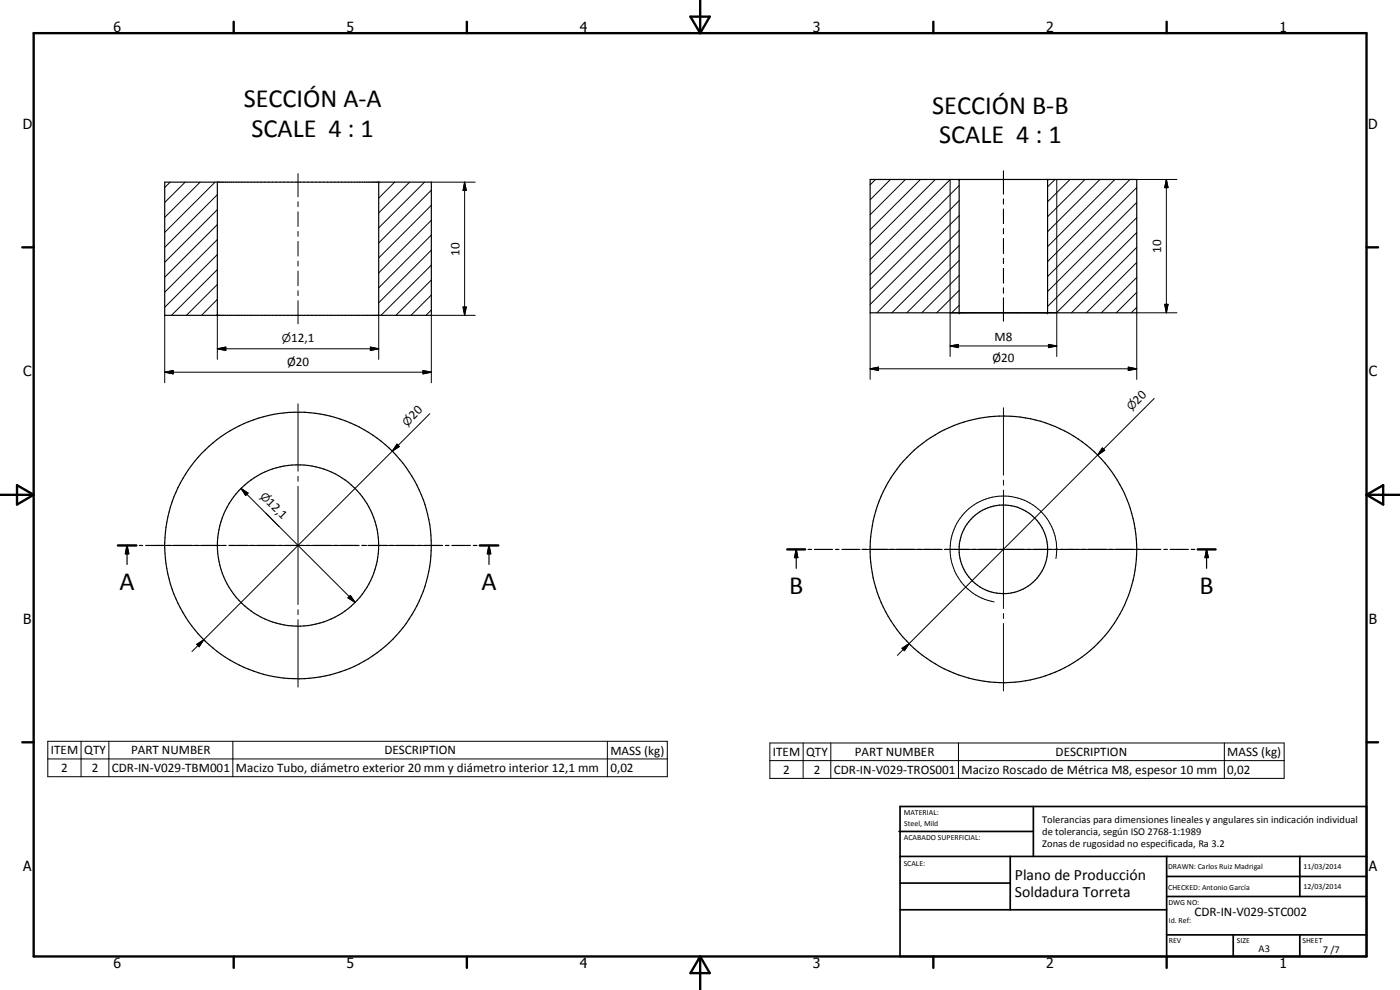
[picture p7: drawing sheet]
<svg xmlns="http://www.w3.org/2000/svg" width="420mm" height="297mm" viewBox="0 0 420 297" stroke-linecap="round" stroke-linejoin="round" font-family="sans-serif">
<g fill="none" stroke="#000" stroke-width=".35">
<path d="M49.4 54.7h80v39.9h-80zM65.2 54.7v39.9M113.7 54.7v39.9M261.1 53.8h80.1v40.1h-80.1zM287.9 53.8v40.1M314.4 53.8v40.1M35.4 163.7h5.5M38.1 163.7l.5 2.5h-1zM38.1 163.7v5.7M41.8 163.7h1M43.7 163.7h5.6M50.2 163.7h1"/>
<path d="M52.1 163.7h5.5M58.5 163.7h1.1M60.4 163.7h5.6M66.9 163.7h1M68.8 163.7h5.5M75.2 163.7h1.1M77.1 163.7h5.6M83.6 163.7h1M85.5 163.7h5.5M91.9 163.7h1.1M93.8 163.7h5.6M100.3 163.7h1"/>
<path d="M102.2 163.7h5.6M108.6 163.7h1.1M110.6 163.7h5.5M117 163.7h1.1M118.9 163.7h5.6M125.3 163.7h1.1M127.3 163.7h5.5M133.7 163.7h1.1M135.6 163.7h5.6M142.1 163.7h1M144 163.7h5.6M146.8 163.7l.5 2.5h-1z"/>
<path d="M146.8 163.7v5.7M236.3 164.8h5.3M239 164.8l.4 2.5h-.9zM239 164.8v5.7M242.5 164.8h1.1M244.4 164.8h5.4M250.7 164.8h1.1M252.7 164.8h5.4M258.9 164.8h1.1M260.9 164.8h5.4M267.2 164.8h1M269.1 164.8h5.4"/>
<path d="M275.4 164.8h1M277.3 164.8h5.4M283.6 164.8h1M285.5 164.8h5.4M291.8 164.8h1.1M293.7 164.8h5.4M300 164.8h1.1M302 164.8h5.4M308.2 164.8h1.1M310.2 164.8h5.3M316.4 164.8h1.1M318.3 164.8h5.5"/>
<path d="M324.6 164.8h1.1M326.6 164.8h5.4M332.9 164.8h1M334.8 164.8h5.4M341.1 164.8h1M343 164.8h5.4M349.3 164.8h1M351.2 164.8h5.4M357.5 164.8h1.1M359.4 164.8h5.4M362.1 164.8l.5 2.5h-1zM362.1 164.8v5.7"/>
<circle cx="89.4" cy="163.6" r="40"/>
<circle cx="89.4" cy="163.7" r="24.2"/>
<circle cx="301.1" cy="164.8" r="13.3"/>
<circle cx="301.1" cy="164.8" r="40"/>
</g>
<g fill="none" stroke="#000" stroke-width=".3">
<path d="M51.1 54.7l-1.7 1.6M55.6 54.7l-6.2 6M60.1 54.7l-10.7 10.5M64.5 54.7l-15.1 15M65.2 58.4l-15.8 15.8M89.4 52.1v7M113.9 54.7l-.2 .2M118.4 54.7l-4.7 4.7M122.9 54.7l-9.2 9.2M127.4 54.7l-13.7 13.7M129.4 57.1l-15.7 15.8M129.4 54.7h13.2"/>
<path d="M139.4 54.7l.5 2.4h-.9zM139.4 54.7v39.9M262.8 53.8l-1.7 1.7M267.2 53.8l-6.1 6.1M271.7 53.8l-10.6 10.6M276.3 53.8l-15.2 15.1M280.7 53.8l-19.6 19.6M287.9 55.7l-26.8 26.7M301.1 51.3v6.9M301.1 59.7v1.5M316.6 53.8l-2.2 2.2M317.1 53.8v53.2"/>
<path d="M321.1 53.8l-6.7 6.7M325.6 53.8l-11.2 11.2M330.1 53.8l-15.7 15.7M334.6 53.8l-20.2 20.2M339.1 53.8l-24.7 24.7M341.2 56.3l-26.8 26.7M341.2 53.8h12M350 53.8l.6 2.5h-1.1zM350 53.8v40.1M65.2 76.4l-15.8 15.8M65.2 71.9l-15.8 15.8M65.2 67.4l-15.8 15.8"/>
<path d="M65.2 62.9l-15.8 15.8M89.4 60.5v1.5M89.4 63.5v4.4M89.4 69.4v1.5M89.4 72.4v4.4M89.4 78.4v1.4M129.4 79.5l-15.1 15.1M129.4 75.1l-15.7 15.7M129.4 70.5l-15.7 15.9M129.4 66.1l-15.7 15.8M129.4 61.6l-15.7 15.8M261.1 77.9l24-24.1v53.2"/>
<path d="M287.9 78.1l-15.8 15.8M287.9 73.7l-20.2 20.2M287.9 69.1l-24.7 24.8M287.9 64.7l-26.8 26.7M287.9 60.2l-26.8 26.7M301.1 62.7v4.4M301.1 68.6v1.5M301.1 71.6v4.4M301.1 77.5v1.5M341.2 78.7l-15.2 15.2M341.2 74.2l-19.6 19.7M341.2 69.8l-24.1 24.1"/>
<path d="M341.2 65.3l-26.8 26.6M341.2 60.7l-26.8 26.8M49.4 94.6v20.3M65.2 94.4l-.2 .2M65.2 89.8l-4.7 4.8M65.2 85.3l-9.2 9.3M65.2 80.9l-13.7 13.7M65.2 94.6v13.2M89.4 81.3v4.4M89.4 87.2v1.5M89.4 90.2v7M113.7 94.6v13.2"/>
<path d="M129.4 93l-1.6 1.6M129.4 88.5l-6.1 6.1M129.4 84l-10.6 10.6M139 92.1h.9l-.5 2.5zM142.6 94.6h-13.2v20.3M261.1 93.9v19.9M287.9 91.6l-2.3 2.3M287.9 87.1l-6.8 6.8M287.9 82.6l-11.3 11.3M301.1 80.5v4.4M301.1 86.4v1.5M301.1 89.4v6.9"/>
<path d="M341.2 92.2l-1.7 1.7M341.2 87.7l-6.2 6.2M341.2 83.2l-10.7 10.7M349.5 91.3h1.1l-.6 2.6zM353.2 93.9h-12v19.9M49.4 111.7l2.6-.5v1zM49.4 111.7h80M65.2 104.6l2.6-.5v1.1zM65.2 104.6h48.5M111.2 104.1l2.5 .5-2.5 .6zM126.9 111.2l2.5 .5-2.5 .5zM261.1 110.7l2.5-.5v1z"/>
<path d="M261.1 110.7h80.1M285.1 103.8l2.5-.5v1zM285.1 103.8h32M314.7 103.3l2.4 .5-2.4 .5zM338.6 110.2l2.6 .5-2.6 .5zM346.4 119.5l-77.1 77.1M89.4 121.2v20.2M119.2 133.3l.6 .7-2.1 1.4zM129 124.1l-71.4 71.4M301.1 122.3v20.3M330.8 134.4l.7 .7-2.1 1.4zM72.3 146.6l2.2 1.4-.8 .7z"/>
<path d="M72.3 146.6l34.3 34.2M79.8 154l4 4M89.4 142.9v1.5M89.4 145.9v35.5M301.1 144.1v1.5M301.1 147.1v35.5M46.9 163.7h20.3M68.7 163.7h1.5M71.7 163.7h35.5M104.4 179.4l.7-.8 1.5 2.2zM105.1 178.6l1.5 2.2-2.2-1.4zM108.7 163.7h1.5"/>
<path d="M111.7 163.7h20.2M258.6 164.8h20.3M280.4 164.8h1.5M283.4 164.8h35.5M316.9 167.6a16 16 0 0 0-13-18.5 16 16 0 0 0-18.5 13 16 16 0 0 0 13 18.5M320.4 164.8h1.5M323.4 164.8h20.2M59 193.3l2.2-1.4-1.4 2.2zM89.4 182.9v1.5M89.4 185.9v20.3M270.7 194.5l2.2-1.4-1.5 2.1zM301.1 184.1v1.5"/>
<path d="M301.1 187.1v20.2M14.3 222.4h186v10.6h-186zM14.3 227.7h186M24.3 222.4v10.6M32.7 222.4v10.6M69.9 222.4v10.6M182.3 222.4v10.6M231 222.9h154.4v10.7h-154.4zM231 228.2h154.4M241 222.9v10.7M249.3 222.9v10.7M287.6 222.9v10.7"/>
<path d="M367.4 222.9v10.7"/>
</g>
<g fill="#000">
<circle cx="287.9" cy="53.8" r=".18"/>
<circle cx="314.4" cy="53.8" r=".18"/>
<circle cx="287.9" cy="93.9" r=".18"/>
<circle cx="314.4" cy="93.9" r=".18"/>
</g>
<g fill="none" stroke="#000" stroke-width=".71">
<path d="M10.1 9.9h400v277.1h-400zM70.1 6.5v3.4M140.1 6.5v3.4M207.2 5h5.8l-2.9 4.9zM210.1 0v9.9M280.1 6.5v3.4M350.1 6.5v3.4M6.7 74.2h3.4M410.1 74.2h3.5M.1 148.5h10M5.1 145.6l5 2.9-5 2.9zM410.1 148.5h10"/>
<path d="M410.1 148.5l5-2.9v5.8zM35.4 163.7h5.5M144 163.7h5.6M236.3 164.8h5.3M359.4 164.8h5.4M6.7 222.7h3.4M410.1 222.7h3.5M70.1 287v3.4M140.1 287v3.4M210.1 287v10M210.1 287l2.9 5h-5.8zM280.1 287v3.4"/>
<path d="M350.1 287v3.4"/>
</g>
<g fill="none" stroke="#000" stroke-width=".51">
<path d="M269.8 249.5h40.3M270.1 242h140v45h-140zM270.1 257h140M303.2 257v16M310.1 242v15M350.1 257v30M390.1 257v12M270.1 265h33.1M270.1 273h80M350.1 269h60M350.1 263h60M350.1 280.5h60"/>
<path d="M370.1 280.5v6.5M390.1 280.5v6.5"/>
</g>
<g fill="#000">
<path d="M139.4 54.7l.5 2.4h-.9zM350 53.8l.6 2.5h-1.1zM139 92.1h.9l-.5 2.5zM349.5 91.3h1.1l-.6 2.6zM49.4 111.7l2.6-.5v1zM65.2 104.6l2.6-.5v1.1zM111.2 104.1l2.5 .5-2.5 .6zM126.9 111.2l2.5 .5-2.5 .5zM261.1 110.7l2.5-.5v1zM285.1 103.8l2.5-.5v1zM314.7 103.3l2.4 .5-2.4 .5zM338.6 110.2l2.6 .5-2.6 .5z"/>
<path d="M119.2 133.3l.6 .7-2.1 1.4zM330.8 134.4l.7 .7-2.1 1.4zM72.3 146.6l2.2 1.4-.8 .7zM38.1 163.7l.5 2.5h-1zM105.1 178.6l1.5 2.2-2.2-1.4zM146.8 163.7l.5 2.5h-1zM239 164.8l.4 2.5h-.9zM362.1 164.8l.5 2.5h-1zM59 193.3l2.2-1.4-1.4 2.2zM270.7 194.5l2.2-1.4-1.5 2.1z"/>
</g>
<g font-size="7.9">
<text x="73.1" y="32.2">SECCIÓN A-A</text>
<text x="279.8" y="34.1">SECCIÓN B-B</text>
<text x="75.5" y="41.2">SCALE 4 : 1</text>
<text x="281.9" y="43.1">SCALE 4 : 1</text>
<text x="35.9" y="177.2">A</text>
<text x="144.5" y="177.2">A</text>
<text x="236.8" y="178.3">B</text>
<text x="360" y="178.3">B</text>
</g>
<g font-size="4.7">
<text x="304.6" y="263.9">Plano de Producción</text>
<text x="304.6" y="269.3">Soldadura Torreta</text>
</g>
<g font-size="4.2">
<text x="34" y="9.6">6</text>
<text x="104" y="9.6">5</text>
<text x="174" y="9.6">4</text>
<text x="244" y="9.6">3</text>
<text x="314" y="9.6">2</text>
<text x="384" y="9.6">1</text>
<text x="6.8" y="38.7">D</text>
<text x="410.6" y="38.7">D</text>
<text x="7" y="112.9">C</text>
<text x="410.8" y="112.9">C</text>
<text x="7" y="187.1">B</text>
<text x="410.8" y="187.1">B</text>
<text x="7" y="261.4">A</text>
<text x="410.8" y="261.4">A</text>
<text x="34" y="290.4">6</text>
<text x="104" y="290.4">5</text>
<text x="174" y="290.4">4</text>
<text x="244" y="290.4">3</text>
<text x="314" y="290.4">2</text>
<text x="384" y="290.4">1</text>
</g>
<g font-size="3.9">
<text x="137.9" y="76.7" transform="rotate(-90 137.9 76.7)">10</text>
<text x="348.5" y="75.9" transform="rotate(-90 348.5 75.9)">10</text>
<text x="87.4" y="102.5">12,1</text>
<text x="298.4" y="102.3">M8</text>
<text x="86.2" y="109.7">Ø20</text>
<text x="297.8" y="108.8">Ø20</text>
<text x="341.5" y="121.5" transform="rotate(-45 341.5 121.5)">20</text>
<text x="124.2" y="126" transform="rotate(-45 124.2 126)">20</text>
<text x="79.8" y="151" transform="rotate(45 79.8 151)">12,1</text>
<text x="15.3" y="226.4">ITEM</text>
<text x="25.3" y="226.4">QTY</text>
<text x="39.4" y="226.4">PART NUMBER</text>
<text x="115.4" y="226.4">DESCRIPTION</text>
<text x="183.2" y="226.4">MASS (kg)</text>
<text x="231.9" y="226.8">ITEM</text>
<text x="241.9" y="226.8">QTY</text>
<text x="256.5" y="226.8">PART NUMBER</text>
<text x="316.8" y="226.8">DESCRIPTION</text>
<text x="368.3" y="226.9">MASS (kg)</text>
<text x="18.4" y="231.6">2</text>
<text x="27.5" y="231.6">2</text>
<text x="33.6" y="231.6">CDR-IN-V029-TBM001</text>
<text x="70.8" y="231.8">Macizo Tubo, diámetro exterior 20 mm y diámetro interior 12,1 mm</text>
<text x="183.2" y="231.6">0,02</text>
<text x="235.1" y="232.2">2</text>
<text x="244.2" y="232.2">2</text>
<text x="250.3" y="232.2">CDR-IN-V029-TROS001</text>
<text x="288.5" y="232.2">Macizo Roscado de Métrica M8, espesor 10 mm</text>
<text x="368.3" y="232.2">0,02</text>
<text x="358.5" y="275">CDR-IN-V029-STC002</text>
</g>
<g font-size="3.3">
<text x="84.6" y="102.5">n</text>
<text x="339.5" y="123.4" transform="rotate(-45 339.5 123.4)">n</text>
<text x="122.2" y="128" transform="rotate(-45 122.2 128)">n</text>
<text x="77.8" y="149" transform="rotate(45 77.8 149)">n</text>
</g>
<g font-size="3.1">
<text x="312.7" y="246.8">Tolerancias para dimensiones lineales y angulares sin indicación individual</text>
<text x="312.7" y="250.4">de tolerancia, según ISO 2768-1:1989</text>
<text x="312.7" y="254">Zonas de rugosidad no especificada, Ra 3.2</text>
<text x="377.7" y="285.6">A3</text>
<text x="397" y="285.9">7 /7</text>
</g>
<g font-size="2.4">
<text x="271.2" y="244.4">MATERIAL:</text>
<text x="271.3" y="252">ACABADO SUPERFICIAL:</text>
<text x="271.4" y="247.9">Steel, Mild</text>
<text x="271.2" y="259.7">SCALE:</text>
<text x="350.6" y="260.8">DRAWN: Carlos Ruiz Madrigal</text>
<text x="391.2" y="260.6">11/03/2014</text>
<text x="350.6" y="267.1">CHECKED: Antonio García</text>
<text x="391.2" y="266.7">12/03/2014</text>
<text x="350.6" y="271.4">DWG NO:</text>
<text x="350.8" y="276.9">Id. Ref:</text>
<text x="350.8" y="282.8">REV</text>
<text x="371.2" y="282.9">SIZE</text>
<text x="390.9" y="282.9">SHEET</text>
</g>
</svg>
